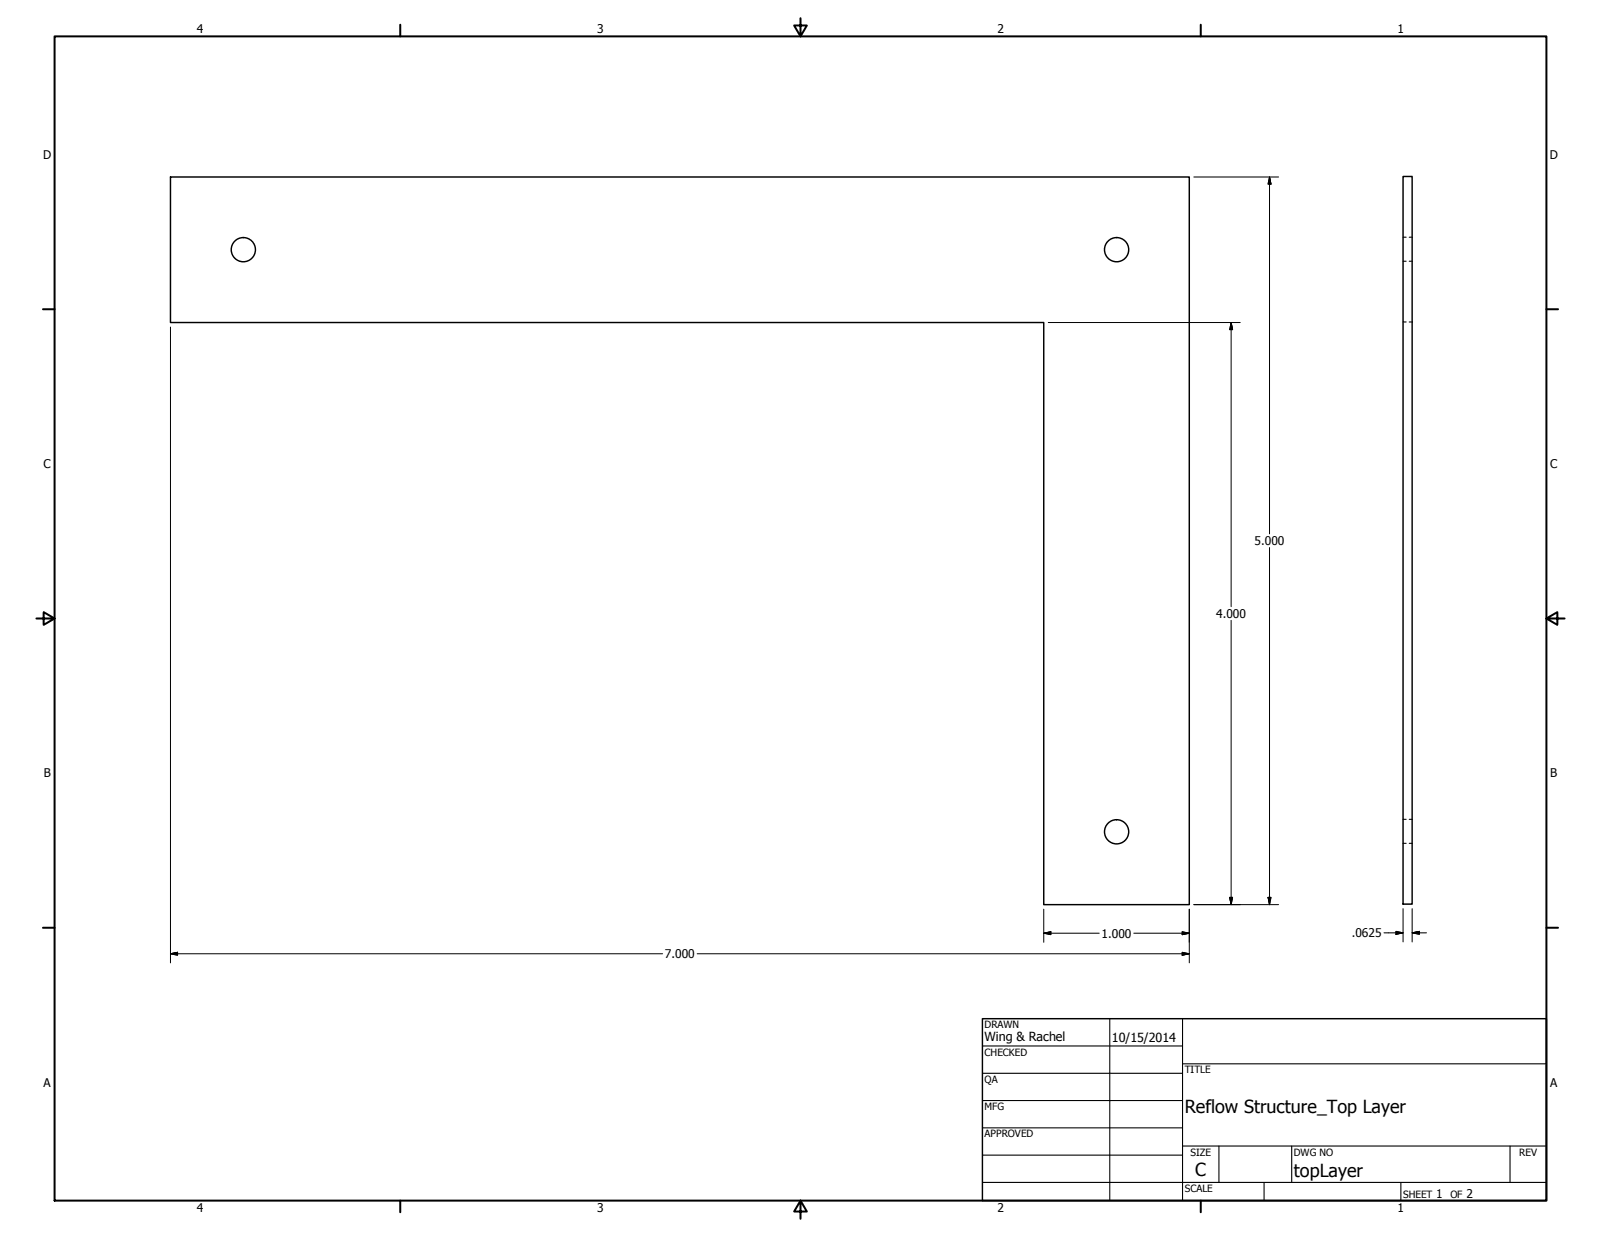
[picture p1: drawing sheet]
<svg xmlns="http://www.w3.org/2000/svg" width="559mm" height="432mm" viewBox="0 0 559 432" stroke-linecap="round" stroke-linejoin="round" font-family="sans-serif">
<!-- layer: Visible (ANSI) -->
<g fill="none" stroke="#000" stroke-width=".51">
<path d="M59.5 61.8h355.6v254h-50.8v-203.2h-304.8zM489.7 61.6h3.2v254h-3.2z"/>
<circle cx="84.9" cy="87.2" r="4.2"/>
<circle cx="389.7" cy="87.2" r="4.2"/>
<circle cx="389.7" cy="290.4" r="4.2"/>
</g>
<!-- layer: Hidden (ANSI) -->
<path d="M489.7 91.2h1.1M489.7 82.8h1.1M491.9 91.2h1M491.9 82.8h1M489.7 112.4h1.1M491.9 112.4h1M489.7 294.4h1.1M489.7 286h1.1M491.9 294.4h1M491.9 286h1" fill="none" stroke="#000" stroke-width=".38"/>
<!-- layer: Border (ANSI) -->
<g fill="none" stroke="#000" stroke-width=".7">
<path d="M19 12.7h520.8v406.4h-520.8zM139.7 8.6v4.1M279.4 6.3v6.4l-2.2-3.8h4.4l-2.2 3.8M419.1 8.6v4.1M15 107.9h4M539.8 107.9h4M12.7 215.9h6.3l-3.8-2.2v4.4l3.8-2.2M539.8 215.9l3.8 2.2v-4.4l-3.8 2.2h6.3M15 323.8h4M539.8 323.8h4M139.7 419.1v4.1M279.4 419.1l2.2 3.8h-4.4l2.2-3.8v6.3"/>
<path d="M419.1 419.1v4.1"/>
</g>
<!-- layer: Title (ANSI) -->
<g fill="none" stroke="#000" stroke-width=".38">
<path d="M387.3 355.6v63.5M412.7 355.6v63.5M342.9 365.1h69.8M342.9 374.6h69.8M412.7 371.3h127.1M342.9 384.2h69.8M342.9 393.7h69.8M342.9 412.7h196.9M342.9 403.2h69.8M412.7 400h127.1M425.4 400v12.7M441.2 412.7v6.4"/>
<path d="M450.8 400v12.7M488.9 412.7v6.4M527 400v12.7"/>
</g>
<path d="M342.9 355.6h196.9v63.5h-196.9z" fill="none" stroke="#000" stroke-width=".51"/>
<!-- layer: Dimension (ANSI) -->
<g fill="none" stroke="#000" stroke-width=".35">
<path d="M416.7 61.8h29.6M443.1 61.8l.5 2.5h-1zM443.1 61.8v124.6M59.5 114.2v221.9M365.9 112.6h67M429.7 112.6l.5 2.5h-1zM429.7 112.6v99.2M443.1 191.1v124.7M429.7 216.5v99.3M364.3 317.4v11.5M415.1 317.4v18.7M416.7 315.8h29.6"/>
<path d="M429.2 313.2h1l-.5 2.6zM442.6 313.2h1l-.5 2.6zM489.7 317.2v11.6M492.9 317.2v11.6M59.5 332.9l2.5-.5v1zM59.5 332.9h171.8M243.3 332.9h171.8M364.3 325.8l2.5-.6v1.1zM364.3 325.8h19.4M395.7 325.8h19.4M412.6 332.4l2.5 .5-2.5 .5zM412.6 325.2l2.5 .6-2.5 .5z"/>
<path d="M483 325.6h6.7M487.2 325.1l2.5 .5-2.5 .5zM492.9 325.6l2.5-.5v1zM492.9 325.6h5"/>
</g>
<g fill="#000" stroke="#000" stroke-width=".35">
<path d="M443.1 61.8l.5 2.5zM443.1 61.8l.5 2.5h-1zM429.7 112.6l.5 2.5zM429.7 112.6l.5 2.5h-1zM429.2 313.2l.5 2.6zM429.2 313.2h1l-.5 2.6zM442.6 313.2l.5 2.6zM442.6 313.2h1l-.5 2.6zM59.5 332.9l2.5-.5zM59.5 332.9l2.5-.5v1zM364.3 325.8l2.5-.6zM364.3 325.8l2.5-.6v1.1z"/>
<path d="M412.6 333.4l2.5-.5zM412.6 332.4l2.5 .5-2.5 .5zM412.6 326.3l2.5-.5zM412.6 325.2l2.5 .6-2.5 .5zM487.2 326.1l2.5-.5zM487.2 325.1l2.5 .5-2.5 .5zM492.9 325.6l2.5-.5zM492.9 325.6l2.5-.5v1z"/>
</g>
<g font-size="6.3">
<text x="413.5" y="388.6">Reflow Structure_Top Layer</text>
<text x="417.2" y="410.6">C</text>
<text x="451.6" y="410.7">topLayer</text>
</g>
<g font-size="4.4">
<text x="343.7" y="363.5">Wing &amp; Rachel</text>
<text x="388.1" y="363.7">10/15/2014</text>
</g>
<g font-size="4.2">
<text x="68.7" y="11.7">4</text>
<text x="208.4" y="11.7">3</text>
<text x="348.1" y="11.7">2</text>
<text x="487.8" y="11.7">1</text>
<text x="15.1" y="55.5">D</text>
<text x="540.9" y="55.5">D</text>
<text x="15.2" y="163.4">C</text>
<text x="541" y="163.4">C</text>
<text x="437.9" y="190.3">5.000</text>
<text x="424.5" y="215.7">4.000</text>
<text x="15.3" y="271.4">B</text>
<text x="541.1" y="271.4">B</text>
<text x="384.5" y="327.3">1.000</text>
<text x="471.8" y="327.2">.0625</text>
<text x="232.1" y="334.5">7.000</text>
<text x="15.2" y="379.3">A</text>
<text x="541" y="379.3">A</text>
<text x="501.3" y="418.3">1</text>
<text x="511.8" y="418.3">2</text>
<text x="68.7" y="423.2">4</text>
<text x="208.4" y="423.2">3</text>
<text x="348.1" y="423.2">2</text>
<text x="487.8" y="423.2">1</text>
</g>
<g font-size="3.5">
<text x="343.7" y="358.9">DRAWN</text>
<text x="343.7" y="368.5">CHECKED</text>
<text x="413.5" y="374.6">TITLE</text>
<text x="343.7" y="378">QA</text>
<text x="343.7" y="387.5">MFG</text>
<text x="343.7" y="397.1">APPROVED</text>
<text x="415.5" y="403.4">SIZE</text>
<text x="451.6" y="403.4">DWG NO</text>
<text x="530.3" y="403.4">REV</text>
<text x="413.5" y="416.1">SCALE</text>
<text x="489.7" y="418.3">SHEET</text>
<text x="506.2" y="418.3">OF</text>
</g>
</svg>
